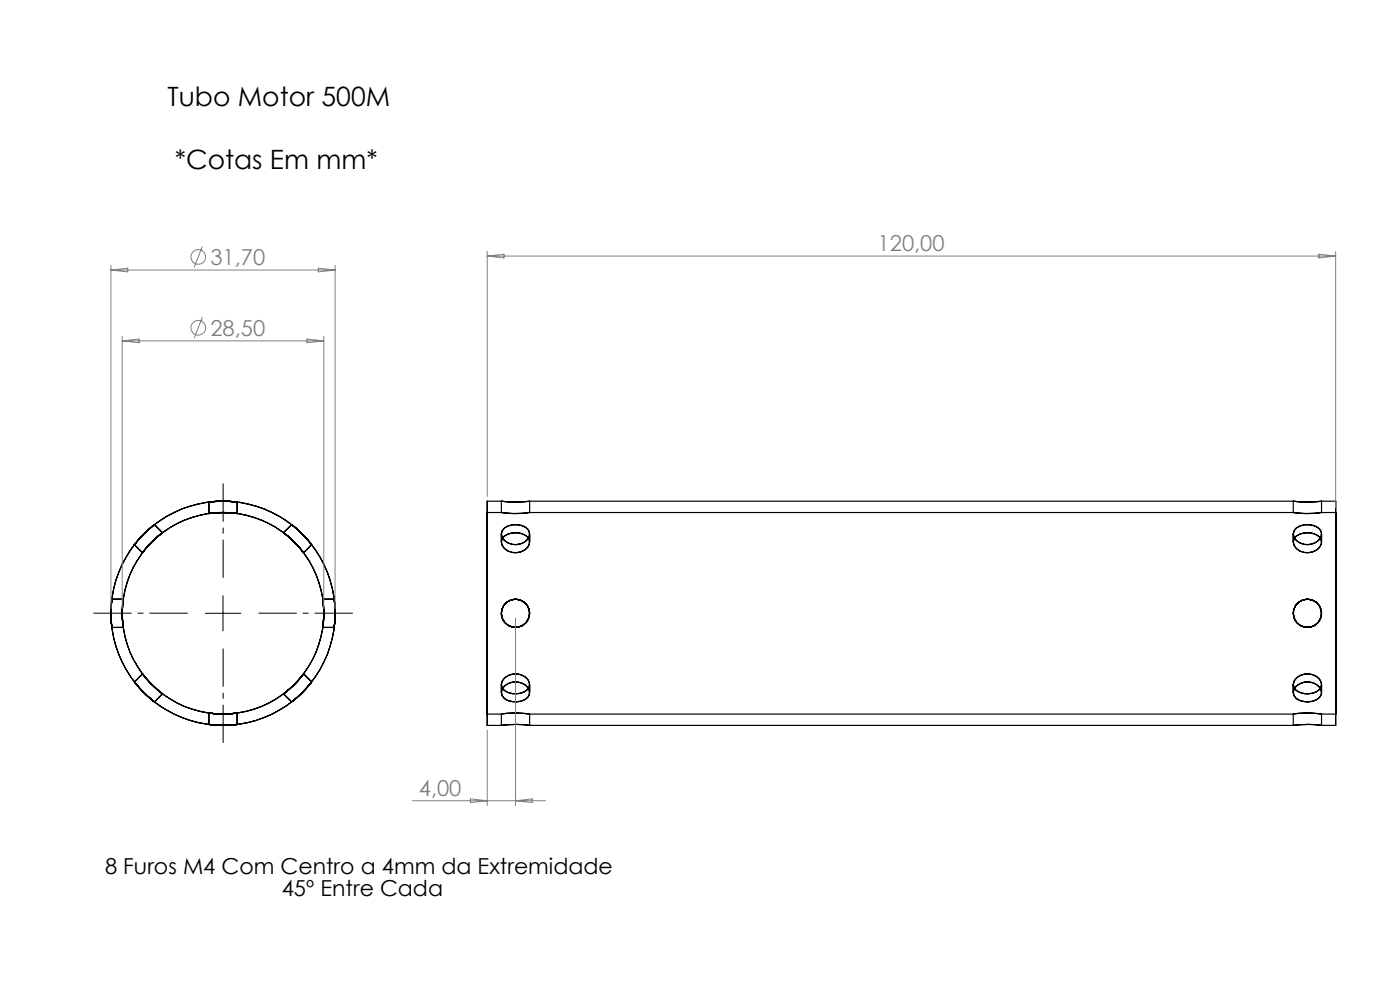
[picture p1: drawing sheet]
<svg xmlns="http://www.w3.org/2000/svg" width="297mm" height="210mm" viewBox="0 0 297 210" stroke-linecap="round" stroke-linejoin="round" font-family="sans-serif">
<g fill="none" stroke="#000" stroke-width=".25">
<path d="M28.5 115.5l1.7 1.8M30.5 113.3l-2 2.2a24.5 24.5 0 0 1 4.2-4.2zM32.2 115l2.3-2a22.2 22.2 0 0 0-4.3 4.3zM32.8 111.3l1.7 1.7M44.3 108.9a21.3 21.3 0 0 1 6 0 21.1 21.1 0 0 0-6 0zM44.3 106.5a25.6 25.6 0 0 1 6 0 25.2 25.2 0 0 0-6 0zM44.3 106.5v2.4M50.3 106.5v2.4M60.1 113a21.5 21.5 0 0 1 4.3 4.2 22.5 22.5 0 0 0-4.3-4.2zM61.9 111.3a22.6 22.6 0 0 1 4.2 4.2 25.4 25.4 0 0 0-4.2-4.2zM61.9 111.3l-1.8 1.7M66.1 115.5l-1.7 1.8"/>
<path d="M103.4 108.7v42.8zM103.4 106.3v47.6zM103.4 106.3h3v2.4h-3M106.4 108.7a20.1 20.1 0 0 0 5.9 0 21.1 21.1 0 0 1-5.9 0zM106.4 106.3a25.3 25.3 0 0 0 5.9 0 25 25 0 0 1-5.9 0zM106.4 113.3v1.7M107 112a4.2 4.2 0 0 1 4.9 .2 1.91 1.91 0 0 1-1.2 3.1 3 3 0 0 1-4.3-2l.1-.7zM107 113.7a4.1 4.1 0 0 1 4.9 .2 1.78 1.78 0 0 1-.4 2.6 3.4 3.4 0 0 1-5-.8l-.1-.7 .1-.7zM107 113.7a4.1 4.1 0 0 1 5.1 .4 1.85 1.85 0 0 1-.9 2.6 3.4 3.4 0 0 1-4.7-1l-.1-.7 .1-.7zM107 112a4 4 0 0 1 5.1 .4 1.85 1.85 0 0 1-.9 2.6 3.5 3.5 0 0 1-4.7-1l-.1-.7 .1-.7zM112.3 106.3h162.1v2.4h-162.1M112.4 106.3v2.4"/>
<path d="M112.4 113.3v1.7M274.4 108.7a21.3 21.3 0 0 0 6 0 21.1 21.1 0 0 1-6 0zM274.4 106.3a25.6 25.6 0 0 0 6 0 25.2 25.2 0 0 1-6 0zM274.4 113.3v1.7M275 112a4.2 4.2 0 0 1 4.9 .2 1.72 1.72 0 0 1-.4 2.7 3.4 3.4 0 0 1-5-.9l-.1-.7 .1-.7zM275 113.7a4.1 4.1 0 0 1 4.9 .2 1.74 1.74 0 0 1-.4 2.6 3.4 3.4 0 0 1-5-.8l-.1-.7 .1-.7zM275 113.7a4.1 4.1 0 0 1 5.1 .4 1.85 1.85 0 0 1-.9 2.6 3.4 3.4 0 0 1-4.7-1l-.1-.7 .1-.7zM275 112a4 4 0 0 1 5.1 .4 1.85 1.85 0 0 1-.9 2.6 3.5 3.5 0 0 1-4.7-1l-.1-.7 .1-.7zM280.3 106.3h3.1M280.3 108.7h3.1M280.4 106.3v2.4M280.4 113.3v1.7"/>
<path d="M283.4 106.3v47.6zM283.4 108.7v42.8zM23.7 127.1a24.1 24.1 0 0 0 0 6 21.1 21.1 0 0 1 0-6zM23.7 127.1h2.4M23.7 133.1h2.4M26.1 127.1a21.1 21.1 0 0 0 0 6 20.8 20.8 0 0 1 0-6zM68.5 127.1a20.1 20.1 0 0 1 0 6 21.1 21.1 0 0 0 0-6zM68.5 127.1h2.4M68.5 133.1h2.4M70.9 127.1a25.3 25.3 0 0 1 0 6 25 25 0 0 0 0-6zM28.5 144.7a25.7 25.7 0 0 0 4.3 4.2 21.5 21.5 0 0 1-4.3-4.2zM30.2 142.9a22.6 22.6 0 0 0 4.3 4.3 21.5 21.5 0 0 1-4.3-4.3z"/>
<path d="M30.2 142.9l-1.7 1.8M34.5 147.2l-1.7 1.7M44.3 151.3v2.4M44.3 151.3a21.1 21.1 0 0 0 6 0 24.1 24.1 0 0 1-6 0zM44.3 153.7a20.8 20.8 0 0 0 6 0 21.1 21.1 0 0 1-6 0zM50.3 151.3v2.4M60.1 147.2l1.8 1.7M60.2 147.1a22.2 22.2 0 0 0 4.2-4.2 21.5 21.5 0 0 1-4.2 4.3zM61.9 148.9a22.6 22.6 0 0 0 4.2-4.3 21.5 21.5 0 0 1-4.2 4.3zM64.4 142.9l1.7 1.7M103.4 151.5h3v2.4h-3M106.4 151.5a21.1 21.1 0 0 1 5.9 0 20.8 20.8 0 0 0-5.9 0z"/>
<path d="M106.4 153.9l.1-.1a21.7 21.7 0 0 1 5.8 .1 20.8 20.8 0 0 0-5.9 0zM106.4 145.2v1.7M107 143.9a3.4 3.4 0 0 1 5.3 .8 1.87 1.87 0 0 1-1.6 2.3 3.8 3.8 0 0 1-4.2-1.1l-.1-.7 .1-.7zM107 145.5a3.4 3.4 0 0 1 5.3 .9 1.84 1.84 0 0 1-1.6 2.3 3.8 3.8 0 0 1-4.2-1.1l-.1-.7 .1-.7zM107 143.8a3.4 3.4 0 0 1 5.1 .5 1.68 1.68 0 0 1-.9 2.5 3.9 3.9 0 0 1-4.7-.9l-.1-.7 .1-.7zM107 145.5a3.5 3.5 0 0 1 5.1 .5 1.66 1.66 0 0 1-.9 2.5 3.9 3.9 0 0 1-4.7-.9l-.1-.7 .1-.7zM112.3 151.5h162.1v2.4h-162.1M112.4 145.2v1.7M112.4 151.5v2.4M274.4 153.9l.1-.1a22 22 0 0 1 5.9 .1 21.1 21.1 0 0 0-6 0zM274.4 151.5a21.3 21.3 0 0 1 6 0 21.1 21.1 0 0 0-6 0zM274.4 145.2v1.7"/>
<path d="M275 145.5a3.4 3.4 0 0 1 5.3 .9 1.84 1.84 0 0 1-1.6 2.3 3.8 3.8 0 0 1-4.2-1.1l-.1-.7 .1-.7zM275 143.9a3.4 3.4 0 0 1 5.3 .8 1.87 1.87 0 0 1-1.6 2.3 3.8 3.8 0 0 1-4.2-1.1l-.1-.7 .1-.7zM275 143.8a3.3 3.3 0 0 1 5.4 1.2 2.08 2.08 0 0 1-2.1 2.1 3.7 3.7 0 0 1-3.8-1.2l-.1-.7 .1-.7zM275 145.5a3.3 3.3 0 0 1 5.4 1.2 2.14 2.14 0 0 1-2.1 2.1 3.9 3.9 0 0 1-3.8-1.2l-.1-.7 .1-.7zM280.3 153.9h3.1M280.3 151.5h3.1M280.4 145.2v1.7M280.4 151.5v2.4"/>
<circle cx="47.3" cy="130.1" r="23.8"/>
<circle cx="47.3" cy="130.1" r="21.4"/>
<circle cx="109.4" cy="130.1" r="3"/>
<circle cx="277.4" cy="130.1" r="3"/>
<circle cx="277.4" cy="130.1" r="2.99"/>
</g>
<g fill="none" stroke="#808080" stroke-width=".21">
<path d="M23.5 56.3v72.8M23.5 57.3h47.6M23.5 57.3l3.6-.4v.8zM42.9 52.3l-1.7 4.4M67.5 56.9l3.6 .4-3.6 .4zM71.1 56.3v72.8M103.4 53.3v52M103.4 54.3h180M103.4 54.3l3.5-.4v.8zM279.8 53.9l3.6 .4-3.6 .4zM283.4 53.3v54.4M25.9 71.3v57.8"/>
<path d="M25.9 72.3h42.8M25.9 72.3l3.6-.4v.8zM42.9 67.3l-1.7 4.4M65.1 71.9l3.6 .4-3.6 .4zM68.7 71.3v57.8M109.4 131.1v39.8M103.4 154.9v16M87.5 169.9h28.2M99.8 169.5l3.6 .4-3.6 .3zM109.4 169.9l3.5-.4v.7z"/>
<circle cx="42" cy="54.5" r="1.56"/>
<circle cx="42" cy="69.5" r="1.56"/>
</g>
<path d="M39.8 130.1h-20M47.3 122.6v-20.1M47.3 137.6v20M54.8 130.1h20.1" fill="none" stroke="#000" stroke-width=".21" stroke-dasharray="15.2 1.3 1.3 1.3" stroke-dashoffset="7.1" stroke-linecap="butt"/>
<path d="M43.6 130.1h7.5M47.3 126.4v7.4" fill="none" stroke="#000" stroke-width=".21"/>
<g font-size="5.6">
<text x="35.5" y="22.6">Tubo Motor 500M</text>
<text x="37.1" y="35.8">*Cotas Em mm*</text>
</g>
<g font-size="4.7" fill="#808080">
<text x="186.2" y="53.3">120,00</text>
<text x="44.6" y="56.2">31,70</text>
<text x="44.6" y="71.2">28,50</text>
<text x="88.8" y="168.8">4,00</text>
</g>
<g font-size="4.7">
<text x="22.3" y="185.5">8 Furos M4 Com Centro a 4mm da Extremidade</text>
<text x="59.8" y="190">45º Entre Cada</text>
</g>
</svg>
